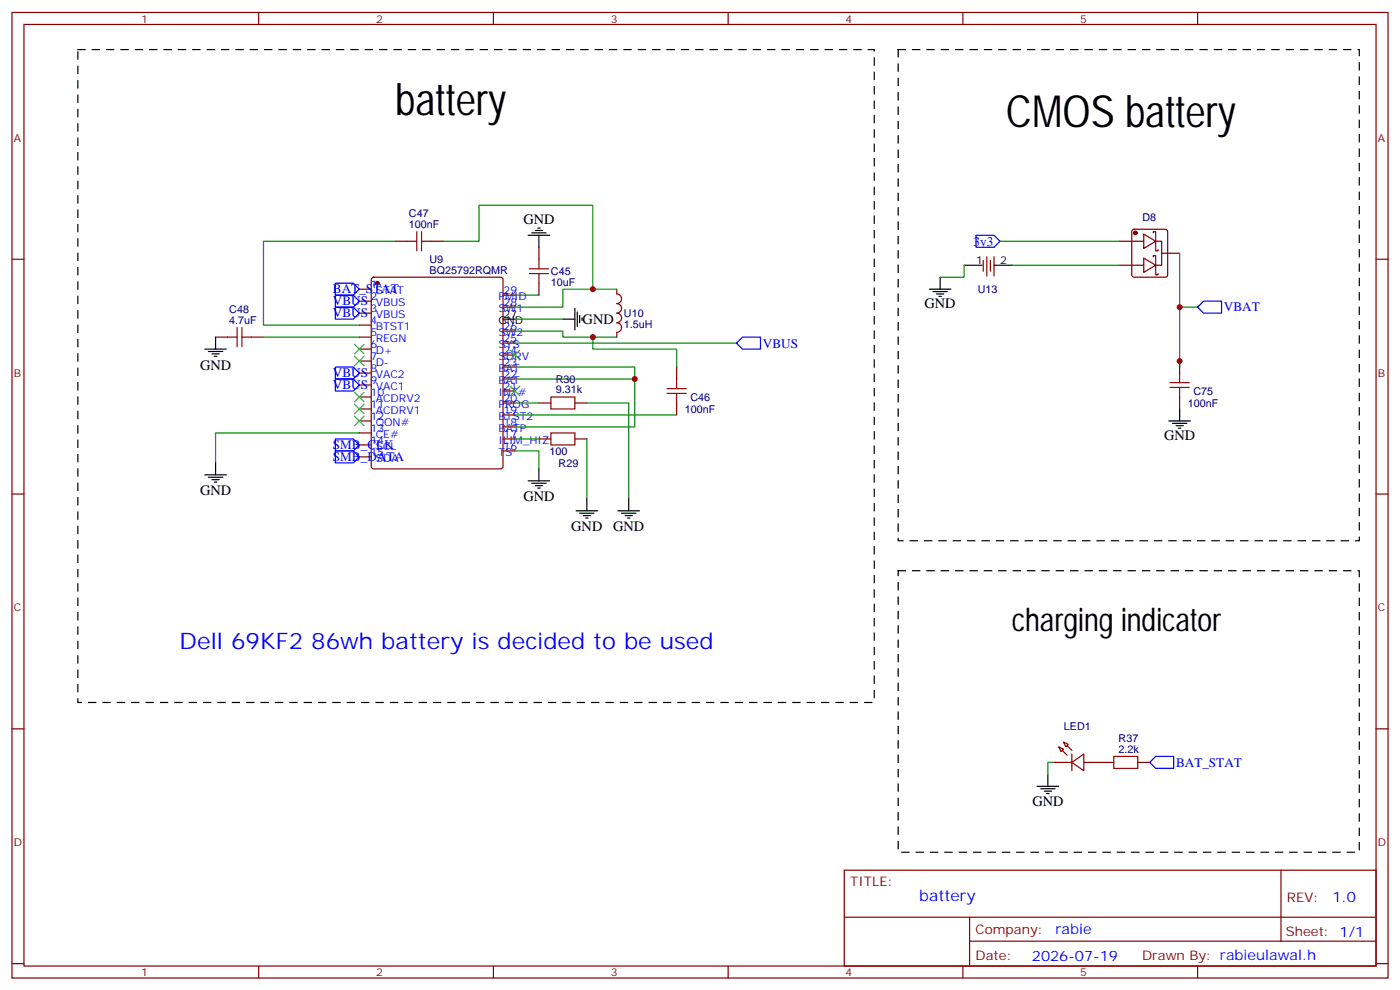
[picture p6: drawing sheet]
<svg xmlns="http://www.w3.org/2000/svg" width="412mm" height="292mm" viewBox="0 0 412 292" stroke-linecap="round" stroke-linejoin="round" font-family="sans-serif">
<g fill="none" stroke="#870000" stroke-width=".35">
<path d="M3.5 3.7h405.4v284.3h-405.4zM7.1 7.2h398.2v277.3h-398.2zM76.2 3.7v3.5M145.3 3.7v3.5M214.5 3.7v3.5M283.6 3.7v3.5M352.8 3.7v3.5M3.5 76.3h3.6M116.4 71h3.5M127 71h3.5M158.7 72.8v3.5M289.6 76.7v3.2"/>
<path d="M290.7 75.6v5.7M291.7 76.7v3.2M292.8 75.6v5.7M329.8 71h7.1M329.8 78.1h7.1M333.6 67.7l.5-.2h9.2l.5 .2 .2 .5v12.7l-.3 .5-.4 .2h-9.2l-.5-.2-.2-.5v-12.7zM336.9 76l3.5 2.1-3.5 2.1zM336.9 68.9l3.5 2.1-3.5 2.2zM339.7 75.6v-.3h.7v2.8M339.7 68.6v-.4h.7v2.8M340.4 78.1v2.8h.7v-.3M340.4 71h1.8v3.6"/>
<path d="M340.4 71v2.9h.7v-.4M342.2 74.6v3.5h-1.8M342.2 74.6h5.3M405.3 76.3h3.6M63.5 99.3h3.5M74.1 99.3h3.5M105.8 85.2h3.6M105.8 88.7h3.6M105.8 92.2h3.6M105.8 95.7h3.6M105.8 99.3h3.6M109.6 81.8l.5-.2h37.4l.5 .2 .2 .5v55.1l-.3 .5-.4 .2h-37.4l-.5-.3-.2-.4v-55.1z"/>
<path d="M148.2 97.5h3.5M148.2 90.5h3.5M148.2 86.9h3.5M158.7 83.4v3.5M181.7 85.2v1.4a1.41 1.41 0 0 1 1.4 1.4 1.41 1.41 0 0 1-1.4 1.4 1.41 1.41 0 0 1 1.4 1.4 1.41 1.41 0 0 1-1.4 1.4 1.41 1.41 0 0 1 1.4 1.4 1.41 1.41 0 0 1-1.4 1.4 1.41 1.41 0 0 1 1.4 1.4 1.41 1.41 0 0 1-1.4 1.5v1.4M105.8 102.8h3.6M105.8 106.3h3.6M105.8 109.9h3.6M105.8 113.4h3.6M105.8 116.9h3.6M148.2 118.7h3.5M148.2 115.1h3.5"/>
<path d="M148.2 111.6h3.5M148.2 108.1h3.5M148.2 104.6h3.5M148.2 101h3.5M158.7 118.7h3.6M169.3 118.7h3.6M199.3 108.1v3.5M199.3 118.7v3.5M347.5 106.3v3.6M347.5 116.9v3.5M105.8 120.4h3.6M105.8 124h3.6"/>
<path d="M105.8 127.5h3.6M105.8 131h3.6M105.8 134.5h3.6M148.2 132.8h3.5M148.2 129.3h3.5M148.2 125.7h3.5M148.2 122.2h3.5M158.7 129.3h3.6M169.3 129.3h3.6M3.5 145.5h3.6M405.3 145.5h3.6M3.5 214.6h3.6"/>
<path d="M311.9 219.9l1.4 .7-.7 .7zM313.3 218.5l1.4 .7-.7 .7zM405.3 214.6h3.6M310.4 224.5h5.3M315.7 224.5l3.6-2.5v5zM315.7 222v5M319.3 224.5h8.8M335.1 224.5h3.6M248.7 256.3h156.6v28.2h-156.6zM377.3 256.3v20.9M248.7 270.1h156.5M285.6 277.2h119.6"/>
<path d="M285.6 270.1v14.1M3.5 283.8h3.6M76.2 284.5v3.5M145.3 284.5v3.5M214.5 284.5v3.5M283.6 284.5v3.5M352.8 284.5v3.5M405.3 283.8h3.6"/>
</g>
<g fill="#870000" stroke="#870000" stroke-width=".35">
<path d="M312.9 221l1.4 1.4z"/>
<path d="M314.3 219.6l1.4 1.4z"/>
<circle cx="111.1" cy="83.4" r=".53"/>
<circle cx="334.4" cy="68.6" r=".53"/>
</g>
<g fill="none" stroke="#000" stroke-width=".35">
<path d="M155.6 69.3h6.3M156.6 68.6h4.3M157.7 67.9h2.1M158.4 67.2h.7M158.7 69.3v3.5M284 78.1h5.3M292.8 78.1h5.3M63.5 99.3v3.5M148.2 94h3.5M165.8 94h3.5M169.3 90.8v6.4M170 91.9v4.2"/>
<path d="M170.7 92.9v2.1M171.4 93.6v.7M273.8 85.2h6.3M274.8 85.9h4.2M275.9 86.6h2.1M276.6 87.3h.7M276.9 81.6v3.6M60.3 102.8h6.4M61.4 103.5h4.2M62.4 104.2h2.2M63.1 104.9h.8M60.3 139.8h6.4"/>
<path d="M63.5 136.3v3.5M158.7 138.1v3.5M344.3 124h6.4M345.4 124.7h4.2M346.4 125.4h2.1M347.1 126.1h.7M347.5 120.4v3.6M61.4 140.5h4.2M62.4 141.3h2.2M63.1 142h.8M155.6 141.6h6.3M156.6 142.3h4.3"/>
<path d="M157.7 143h2.1M158.4 143.7h.7M169.7 150.4h6.3M170.7 151.1h4.3M171.8 151.8h2.1M172.5 152.5h.7M172.9 146.9v3.5M182 150.4h6.4M183.1 151.1h4.2M184.1 151.8h2.2M184.9 152.5h.7M185.2 146.9v3.5"/>
<path d="M305.5 231.6h6.4M306.6 232.3h4.2M307.6 233h2.1M308.3 233.7h.7M308.7 228v3.6"/>
</g>
<path d="M287.5 69.3h5.3l1.8 1.7-1.8 1.8h-5.3zM98.8 86.9h5.3l1.7 1.8-1.7 1.8h-5.3zM98.8 90.5h5.3l1.7 1.7-1.7 1.8h-5.3zM98.8 83.4h5.3l1.7 1.8-1.7 1.7h-5.3zM354.5 88.7h5.3v3.5h-5.3l-1.7-1.7zM98.8 108.1h5.3l1.7 1.8-1.7 1.7h-5.3zM98.8 111.6h5.3l1.7 1.8-1.7 1.7h-5.3zM217 101l1.7-1.7h5.3v3.5h-5.3zM98.8 129.3h5.3l1.7 1.7-1.7 1.8h-5.3zM98.8 132.8h5.3l1.7 1.7-1.7 1.8h-5.3zM338.7 224.5l1.7-1.8h5.3v3.6h-5.3z" fill="none" stroke="#00f" stroke-width=".35"/>
<g fill="none" stroke="#008700" stroke-width=".35">
<path d="M116.4 71h-38.8v24.7h28.2M130.5 71h10.6v-10.5h33.5v24.7M284 78.1v3.5h-7.1M294.6 71h35.2M298.1 78.1h31.7M347.5 74.6v33.5M77.6 99.3h28.2M151.7 97.5h14.1v1.8h15.9M151.7 94h14.1M151.7 86.9h7M174.6 99.3v3.5h24.7v5.3M181.7 85.2h-15.9v5.3h-14.1"/>
<path d="M347.5 90.5h5.3M151.7 108.1h35.3v3.5h-35.3M151.7 101h65.3M151.7 118.7h7M172.9 118.7h12.3v28.2M187 111.6v14.1h-35.3M105.8 127.5h-42.3v8.8M151.7 132.8h7v5.3M151.7 129.3h7M151.7 122.2h47.6M172.9 129.3v17.6M310.4 224.5h-1.7v3.5"/>
</g>
<g fill="none" stroke="#a10000" stroke-width=".35">
<path d="M119.9 71h2.9M122.8 68.2v5.7M124.2 71h2.8M124.2 68.2v5.7M155.9 79.2h5.7M158.7 76.3v2.9M67 99.3h2.8M69.8 96.4v5.7M71.3 96.4v5.7M71.3 99.3h2.8M155.9 80.6h5.7M158.7 80.6v2.8"/>
<path d="M162.3 116.9h7v3.5h-7zM196.5 115.9h5.6M196.5 114.4h5.6M199.3 111.6v2.8M199.3 115.9v2.8M344.7 114.1h5.6M344.7 112.7h5.6M347.5 109.9v2.8M347.5 114.1v2.8M162.3 127.5h7v3.5h-7zM328.1 222.7h7v3.6h-7z"/>
</g>
<g fill="none" stroke="#3c3" stroke-width=".35">
<path d="M104.4 115.5l2.8 2.8M104.4 119l2.8 2.8M104.4 101.4l2.8 2.8M104.4 104.9l2.8 2.8M107.2 115.5l-2.8 2.8M107.2 119l-2.8 2.8M107.2 101.4l-2.8 2.8M107.2 104.9l-2.8 2.8M150.3 113.7l2.8 2.9M150.3 103.2l2.8 2.8M153.1 113.7l-2.8 2.9M153.1 103.2l-2.8 2.8"/>
<path d="M104.4 122.6l2.8 2.8M107.2 122.6l-2.8 2.8"/>
</g>
<path d="M22.9 14.6h234.6v192.3h-234.6zM264.6 14.6h135.8v144.6h-135.8zM264.6 168.1h135.8v82.9h-135.8z" fill="none" stroke="#000" stroke-width=".35" stroke-dasharray="2.1 2.1"/>
<g fill="#c00">
<circle cx="174.6" cy="99.3" r=".88"/>
<circle cx="174.6" cy="85.2" r=".88"/>
<circle cx="187" cy="111.6" r=".88"/>
<circle cx="347.5" cy="90.5" r=".88"/>
<circle cx="347.5" cy="106.3" r=".88"/>
</g>
<g font-size="13.1">
<text x="116.4" y="34">battery</text>
<text x="296.3" y="37.5">CMOS battery</text>
</g>
<text font-size="9.5" x="298.1" y="185.7">charging indicator</text>
<text font-size="6.7" fill="#00f" x="52.9" y="191">Dell 69KF2 86wh battery is decided to be used</text>
<text font-size="4.6" fill="#00f" x="270.8" y="265.3">battery</text>
<g font-size="4.2">
<text x="154.2" y="66.1">GND</text>
<text x="171.6" y="95.4">GND</text>
<text x="272.3" y="90.8">GND</text>
<text x="58.9" y="108.9">GND</text>
<text x="342.9" y="129.6">GND</text>
<text x="58.9" y="145.9">GND</text>
<text x="154.2" y="147.7">GND</text>
<text x="168.3" y="156.5">GND</text>
<text x="180.6" y="156.5">GND</text>
<text x="304.1" y="237.2">GND</text>
</g>
<g font-size="4.2" fill="#00f">
<text x="392.5" y="265.5">1.0</text>
<text x="310.9" y="275.1">rabie</text>
<text x="304" y="282.9">2026-07-19</text>
</g>
<g font-size="3.9" fill="#00f">
<text x="286.8" y="72.3">3v3</text>
<text x="98.1" y="89.9">VBUS</text>
<text x="98.1" y="86.4">BAT_STAT</text>
<text x="98.1" y="93.4">VBUS</text>
<text x="360.5" y="91.7">VBAT</text>
<text x="224.7" y="102.4">VBUS</text>
<text x="98.1" y="111">VBUS</text>
<text x="98.1" y="114.5">VBUS</text>
<text x="98.1" y="132.3">SMB_CLK</text>
<text x="98.1" y="135.8">SMB_DATA</text>
<text x="346.4" y="225.8">BAT_STAT</text>
</g>
<g font-size="3.9" fill="#800">
<text x="250.5" y="260.8">TITLE:</text>
<text x="379.1" y="265.5">REV:</text>
<text x="287.4" y="275">Company:</text>
<text x="378.7" y="275.7">Sheet: 1/1</text>
<text x="287.4" y="282.7">Date:</text>
<text x="336.4" y="282.8">Drawn By: rabieulawal.h</text>
</g>
<g font-size="3.2" fill="#800">
<text x="41.6" y="6.7">1</text>
<text x="110.8" y="6.7">2</text>
<text x="179.9" y="6.7">3</text>
<text x="249.1" y="6.7">4</text>
<text x="318.2" y="6.7">5</text>
<text x="4.1" y="41.8">A</text>
<text x="405.9" y="41.8">A</text>
<text x="4.1" y="110.9">B</text>
<text x="405.9" y="110.9">B</text>
<text x="4.1" y="180.1">C</text>
<text x="405.9" y="180.1">C</text>
<text x="4.1" y="249.2">D</text>
<text x="405.9" y="249.2">D</text>
<text x="41.6" y="287.5">1</text>
<text x="110.8" y="287.5">2</text>
<text x="179.9" y="287.5">3</text>
<text x="249.1" y="287.5">4</text>
<text x="318.2" y="287.5">5</text>
</g>
<g font-size="3.2" fill="#000080">
<text x="120.5" y="64">C47</text>
<text x="336.6" y="65.1">D8</text>
<text x="120.5" y="67.2">100nF</text>
<text x="126.5" y="77.6">U9</text>
<text x="126.5" y="80.6">BQ25792RQMR</text>
<text x="162.3" y="81">C45</text>
<text x="162.3" y="84.2">10uF</text>
<text x="288" y="86.3">U13</text>
<text x="67.5" y="95.4">4.7uF</text>
<text x="67.5" y="92.2">C48</text>
<text x="183.8" y="93.3">U10</text>
<text x="183.8" y="96.5">1.5uH</text>
<text x="163.7" y="112.8">R30</text>
<text x="163.7" y="115.9">9.31k</text>
<text x="203.4" y="118.1">C46</text>
<text x="349.9" y="119.8">100nF</text>
<text x="351.5" y="116.3">C75</text>
<text x="201.7" y="121.6">100nF</text>
<text x="161.8" y="133.9">100</text>
<text x="164.5" y="137.5">R29</text>
<text x="313.4" y="215.1">LED1</text>
<text x="329.5" y="221.7">2.2k</text>
<text x="329.5" y="218.5">R37</text>
</g>
<g font-size="3.2">
<text x="287.5" y="77.8">1</text>
<text x="294.6" y="77.8">2</text>
<text x="146.9" y="95.4">GND</text>
<text x="148.3" y="93.6">27</text>
</g>
<g font-size="3.2" fill="#00f">
<text x="109.2" y="84.8">1</text>
<text x="109.2" y="88.3">2</text>
<text x="110.7" y="86.6">STAT</text>
<text x="146.9" y="88.3">PMID</text>
<text x="148.3" y="86.6">29</text>
<text x="109.2" y="91.9">3</text>
<text x="109.2" y="95.4">4</text>
<text x="110.7" y="90.1">VBUS</text>
<text x="110.7" y="93.6">VBUS</text>
<text x="146.9" y="91.9">SW1</text>
<text x="148.3" y="90.1">28</text>
<text x="109.2" y="98.9">5</text>
<text x="110.7" y="97.2">BTST1</text>
<text x="110.7" y="100.7">REGN</text>
<text x="146.9" y="98.9">SW2</text>
<text x="148.3" y="100.7">25</text>
<text x="148.3" y="97.2">26</text>
<text x="109.2" y="102.4">6</text>
<text x="109.2" y="106">7</text>
<text x="110.7" y="104.2">D+</text>
<text x="110.7" y="107.7">D-</text>
<text x="146.9" y="106">SDRV</text>
<text x="146.9" y="102.4">SYS</text>
<text x="148.3" y="107.7">23</text>
<text x="148.3" y="104.2">24</text>
<text x="109.2" y="109.5">8</text>
<text x="109.2" y="113">9</text>
<text x="110.7" y="111.3">VAC2</text>
<text x="146.9" y="113">BAT</text>
<text x="146.9" y="109.5">BAT</text>
<text x="148.3" y="111.3">22</text>
<text x="109.2" y="116.6">10</text>
<text x="110.7" y="114.8">VAC1</text>
<text x="110.7" y="118.3">ACDRV2</text>
<text x="146.9" y="116.6">INT#</text>
<text x="148.3" y="118.3">20</text>
<text x="148.3" y="114.8">21</text>
<text x="109.2" y="120.1">11</text>
<text x="109.2" y="123.6">12</text>
<text x="110.7" y="121.8">ACDRV1</text>
<text x="110.7" y="125.4">QON#</text>
<text x="146.9" y="123.6">BTST2</text>
<text x="146.9" y="120.1">PROG</text>
<text x="148.3" y="125.4">18</text>
<text x="148.3" y="121.8">19</text>
<text x="109.2" y="127.1">13</text>
<text x="109.2" y="130.7">14</text>
<text x="110.7" y="128.9">CE#</text>
<text x="146.9" y="130.7">ILIM_HIZ</text>
<text x="146.9" y="127.1">BATP</text>
<text x="148.3" y="128.9">17</text>
<text x="109.2" y="134.2">15</text>
<text x="110.7" y="132.4">SCL</text>
<text x="110.7" y="136">SDA</text>
<text x="146.9" y="134.2">TS</text>
<text x="148.3" y="132.4">16</text>
</g>
</svg>
